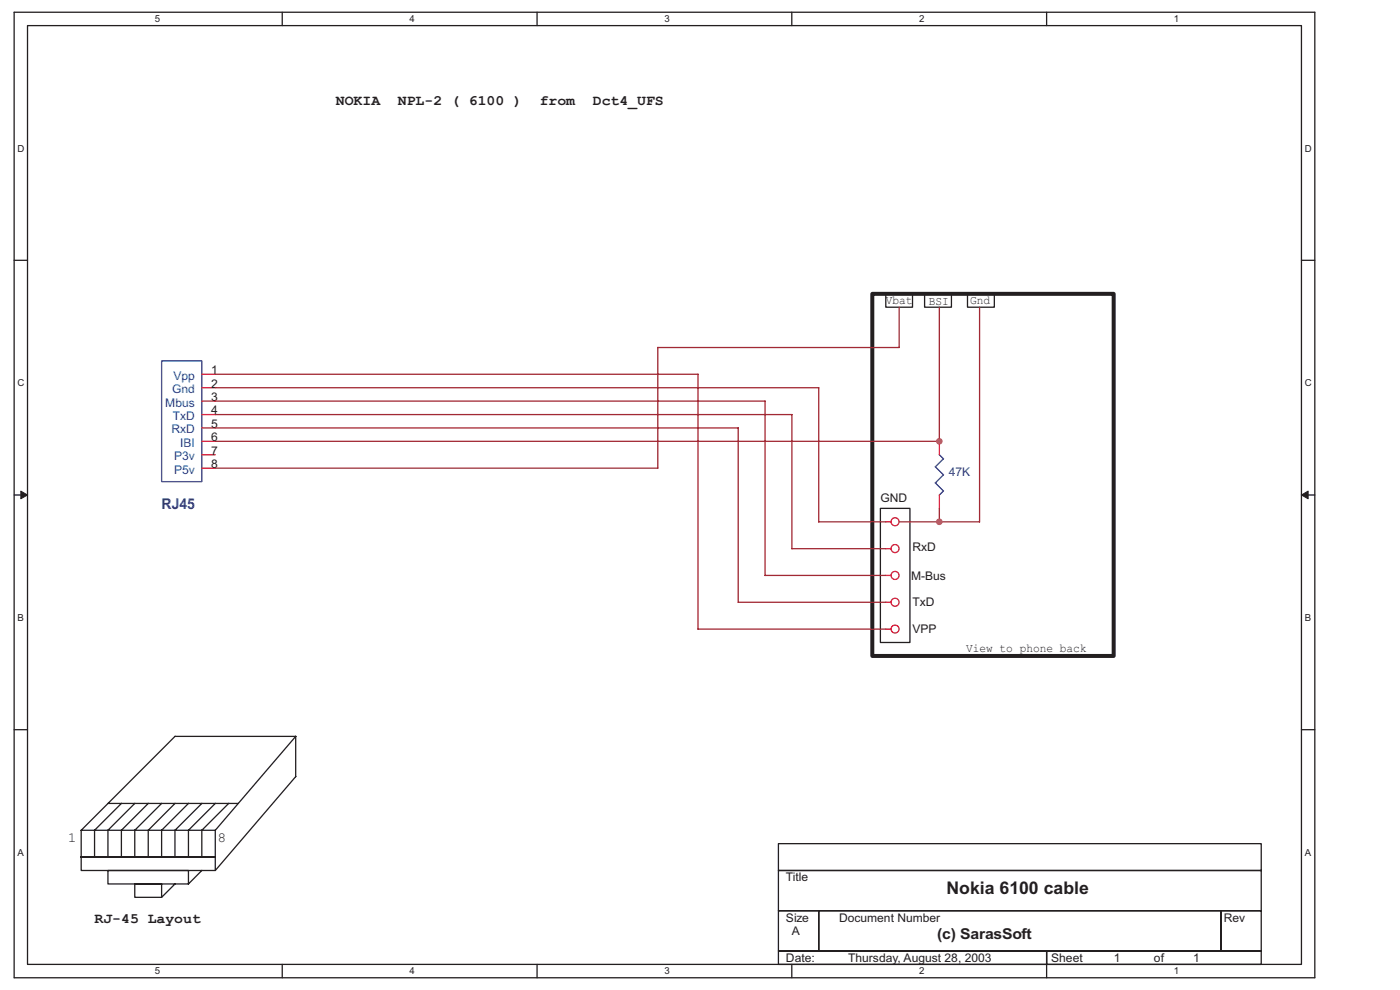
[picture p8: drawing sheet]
<svg xmlns="http://www.w3.org/2000/svg" width="297mm" height="210mm" viewBox="0 0 297 210" stroke-linecap="round" stroke-linejoin="round" font-family="sans-serif">
<path d="M3 2.6h275.9v204.8h-275.9zM5.8 5.4h270.3v199.2h-270.3z" fill="none" stroke="#231f20" stroke-width=".28"/>
<g fill="#fff">
<path d="M32.8 2.9h1.2v2.3h-1.2z"/>
<path d="M32.8 204.8h1.2v2.3h-1.2z"/>
</g>
<path d="M59.9 2.6v2.8M59.9 204.6v2.8" fill="none" stroke="#231f20" stroke-width=".28"/>
<g fill="#fff">
<path d="M86.9 2.9h1.1v2.3h-1.1z"/>
<path d="M86.9 204.8h1.1v2.3h-1.1z"/>
</g>
<path d="M113.9 2.6v2.8M113.9 204.6v2.8" fill="none" stroke="#231f20" stroke-width=".28"/>
<g fill="#fff">
<path d="M140.9 2.9h1.2v2.3h-1.2z"/>
<path d="M140.9 204.8h1.2v2.3h-1.2z"/>
</g>
<path d="M168 2.6v2.8M168 204.6v2.8" fill="none" stroke="#231f20" stroke-width=".28"/>
<g fill="#fff">
<path d="M195 2.9h1.1v2.3h-1.1z"/>
<path d="M195 204.8h1.1v2.3h-1.1z"/>
</g>
<path d="M222 2.6v2.8M222 204.6v2.8" fill="none" stroke="#231f20" stroke-width=".28"/>
<g fill="#fff">
<path d="M249 2.9h1.2v2.3h-1.2z"/>
<path d="M249 204.8h1.2v2.3h-1.2z"/>
<path d="M3.7 30.3h1.5v2.3h-1.5z"/>
<path d="M276.8 30.3h1.5v2.3h-1.5z"/>
<path d="M3.7 80.1h1.5v2.3h-1.5z"/>
<path d="M276.8 80.1h1.5v2.3h-1.5z"/>
</g>
<path d="M3 55.2h2.8M276.1 55.2h2.8" fill="none" stroke="#231f20" stroke-width=".28"/>
<g fill="#fff">
<path d="M3.7 129.9h1.4v2.3h-1.4z"/>
<path d="M276.8 129.9h1.4v2.3h-1.4z"/>
</g>
<path d="M3 105h2.8M276.1 105h2.8" fill="none" stroke="#231f20" stroke-width=".28"/>
<g fill="#231f20" stroke="#231f20" stroke-width=".21">
<path d="M4.4 104.2l1.4 .8-1.4 .8z" fill-rule="evenodd"/>
<path d="M276.1 105l1.4-.8v1.6z" fill-rule="evenodd"/>
</g>
<g fill="#fff">
<path d="M3.7 179.7h1.4v2.3h-1.4z"/>
<path d="M276.8 179.7h1.4v2.3h-1.4z"/>
</g>
<g fill="none" stroke="#231f20" stroke-width=".28">
<path d="M187.9 62.3h5.7v2.9h-5.7zM196.1 62.3h5.7v2.9h-5.7zM205.2 62.3h5.7v2.9h-5.7zM186.8 107.8h6.2v28.5h-6.2zM3 154.8h2.8M62.7 156.2l.1 8.5-17.1 20M62.8 156.2l-17.1 19.9v5.7M62.8 156.2h-25.7l-19.9 19.9M276.1 154.8h2.8M17.2 176.1v5.7M17.2 176.1h28.5M22.9 170.4h27.6"/>
<path d="M25.8 170.4l-5.7 5.7v5.7M28.6 170.4l-5.7 5.7v5.7M31.5 170.4l-5.7 5.7v5.7M34.3 170.4l-5.7 5.7v5.7M37.1 170.4l-5.7 5.7v5.7M40 170.4l-5.7 5.7v5.7M42.8 170.4l-5.7 5.7v5.7M45.7 170.4l-5.7 5.7v5.7M48.5 170.4l-5.7 5.7v5.7M165.1 179h102.5v5.7h-102.5zM17.2 181.8h28.5M17.2 181.8h28.5h-28.5h28.5v2.9h-28.5z"/>
<path d="M22.9 184.7h17.1v2.8h-17.1zM28.6 187.5h5.7v2.8h-5.7zM37.1 187.5l-2.8 2.8M42.8 184.6l-2.8 2.9M165.1 184.7h102.5v8.5h-102.5zM165.1 193.2h8.6v8.5h-8.6zM173.7 193.2h85.3v8.5h-85.3zM259 193.2h8.6v8.5h-8.6zM165.1 201.7h56.9v2.9h-56.9zM222 201.7h45.6v2.9h-45.6z"/>
</g>
<path d="M185.1 62.3h51.2v76.8h-51.2z" fill="none" stroke="#231f20" stroke-width=".85"/>
<g fill="none" stroke="#ee2028" stroke-width=".28">
<path d="M42.8 79.4h2.9M42.8 82.2h2.9M42.8 85.1h2.9M42.8 87.9h2.9M42.8 90.8h2.9M42.8 93.6h2.9M42.8 96.5h2.9M42.8 99.3h2.9M199.3 93.6v2.9M187.9 116.4h1.1M187.9 110.7h1.1M199.3 105v2.8"/>
<path d="M187.9 133.4h1.1M187.9 122.1h1.1M187.9 127.8h1.1"/>
<circle cx="189.9" cy="116.4" r=".85"/>
<circle cx="189.9" cy="110.7" r=".85"/>
<circle cx="189.9" cy="127.8" r=".85"/>
<circle cx="189.9" cy="122.1" r=".85"/>
<circle cx="189.9" cy="133.4" r=".84"/>
</g>
<path d="M34.3 76.6h8.5v25.6h-8.5zM199.3 96.4l.9 .9-1.8 1.7 1.8 1.7-1.8 1.7M198.4 102.4l1.7 1.8M200.2 104.1l-.9 .9" fill="none" stroke="#2c3695" stroke-width=".28"/>
<g fill="none" stroke="#a22934" stroke-width=".28">
<path d="M45.7 79.4h102.4v54.1M190.7 65.1l.1 8.6h-51.3v25.6M199.3 65.1v28.5M207.8 65.2v45.5M45.7 85.1h116.6M45.7 87.9h122.3v28.5h19.9M45.7 90.8h110.9v37h31.3M45.7 99.3h93.9M45.7 93.6h153.6M45.7 82.2h128v28.5M162.3 85.1v37M173.7 110.7h14.2"/>
<path d="M190.7 110.7h17.1M199.3 107.8v2.9M148.1 133.4h39.8M162.3 122.1h25.6"/>
</g>
<g fill="#b6218b" stroke="#b6218b" stroke-width=".28">
<circle cx="199.3" cy="93.6" r=".56"/>
<circle cx="199.3" cy="110.7" r=".57"/>
</g>
<text font-size="3.7" fill="#231f20" x="200.8" y="189.6">Nokia 6100 cable</text>
<text font-size="3.2" fill="#231f20" x="198.8" y="199.2">(c) SarasSoft</text>
<text font-size="3.1" fill="#2e3090" x="34.3" y="107.9">RJ45</text>
<g font-size="3" fill="#231f20">
<text x="71.3" y="22.3">NOKIA</text>
<text x="84.4" y="22.3">NPL-2 ( 6100 )</text>
<text x="114.5" y="22.3">from</text>
<text x="125.8" y="22.3">Dct4_UFS</text>
<text x="14.4" y="178.6">1</text>
<text x="46.1" y="178.6">8</text>
<text x="20.1" y="195.8">RJ-45 Layout</text>
</g>
<g font-size="2.6" fill="#231f20">
<text x="187.9" y="64.4">Vbat</text>
<text x="197" y="64.7">BSI</text>
<text x="205.8" y="64.4">Gnd</text>
<text x="205" y="138.3">View to phone back</text>
</g>
<g font-size="2.5" fill="#14589f">
<text x="36.5" y="83.4">Gnd</text>
<text x="36.8" y="80.6">Vpp</text>
<text x="35.1" y="86.2">Mbus</text>
<text x="36.7" y="89.1">TxD</text>
<text x="36.4" y="91.9">RxD</text>
<text x="38.2" y="94.8">IBI</text>
<text x="36.9" y="97.6">P3v</text>
<text x="36.9" y="100.5">P5v</text>
</g>
<g font-size="2.5" fill="#231f20">
<text x="44.8" y="79.4">1</text>
<text x="44.8" y="82.2">2</text>
<text x="44.8" y="85.1">3</text>
<text x="44.8" y="87.9">4</text>
<text x="44.8" y="90.8">5</text>
<text x="44.8" y="93.6">6</text>
<text x="44.8" y="96.4">7</text>
<text x="44.8" y="99.3">8</text>
<text x="186.8" y="106.5">GND</text>
<text x="193.6" y="117">RxD</text>
<text x="193.3" y="122.9">M-Bus</text>
<text x="193.6" y="128.6">TxD</text>
<text x="193.6" y="134.3">VPP</text>
<text x="166.7" y="187">Title</text>
<text x="166.7" y="195.5">Size</text>
<text x="178" y="195.5">Document Number</text>
<text x="259.6" y="195.5">Rev</text>
<text x="168" y="198.3">A</text>
<text x="166.7" y="204">Date:</text>
<text x="179.9" y="204">Thursday, August 28, 2003</text>
<text x="223" y="204">Sheet</text>
<text x="236.3" y="204">1</text>
<text x="244.8" y="204">of</text>
<text x="253.1" y="204">1</text>
</g>
<text font-size="2.5" fill="#2e3090" x="201.3" y="101">47K</text>
<g font-size="2" fill="#231f20">
<text x="32.8" y="4.7">5</text>
<text x="86.9" y="4.7">4</text>
<text x="140.9" y="4.7">3</text>
<text x="195" y="4.7">2</text>
<text x="249" y="4.7">1</text>
<text x="3.7" y="32.2">D</text>
<text x="276.8" y="32.2">D</text>
<text x="3.7" y="82">C</text>
<text x="276.8" y="82">C</text>
<text x="3.7" y="131.7">B</text>
<text x="276.8" y="131.7">B</text>
<text x="3.7" y="181.5">A</text>
<text x="276.8" y="181.5">A</text>
<text x="32.8" y="206.7">5</text>
<text x="86.9" y="206.7">4</text>
<text x="140.9" y="206.7">3</text>
<text x="195" y="206.7">2</text>
<text x="249" y="206.7">1</text>
</g>
</svg>
